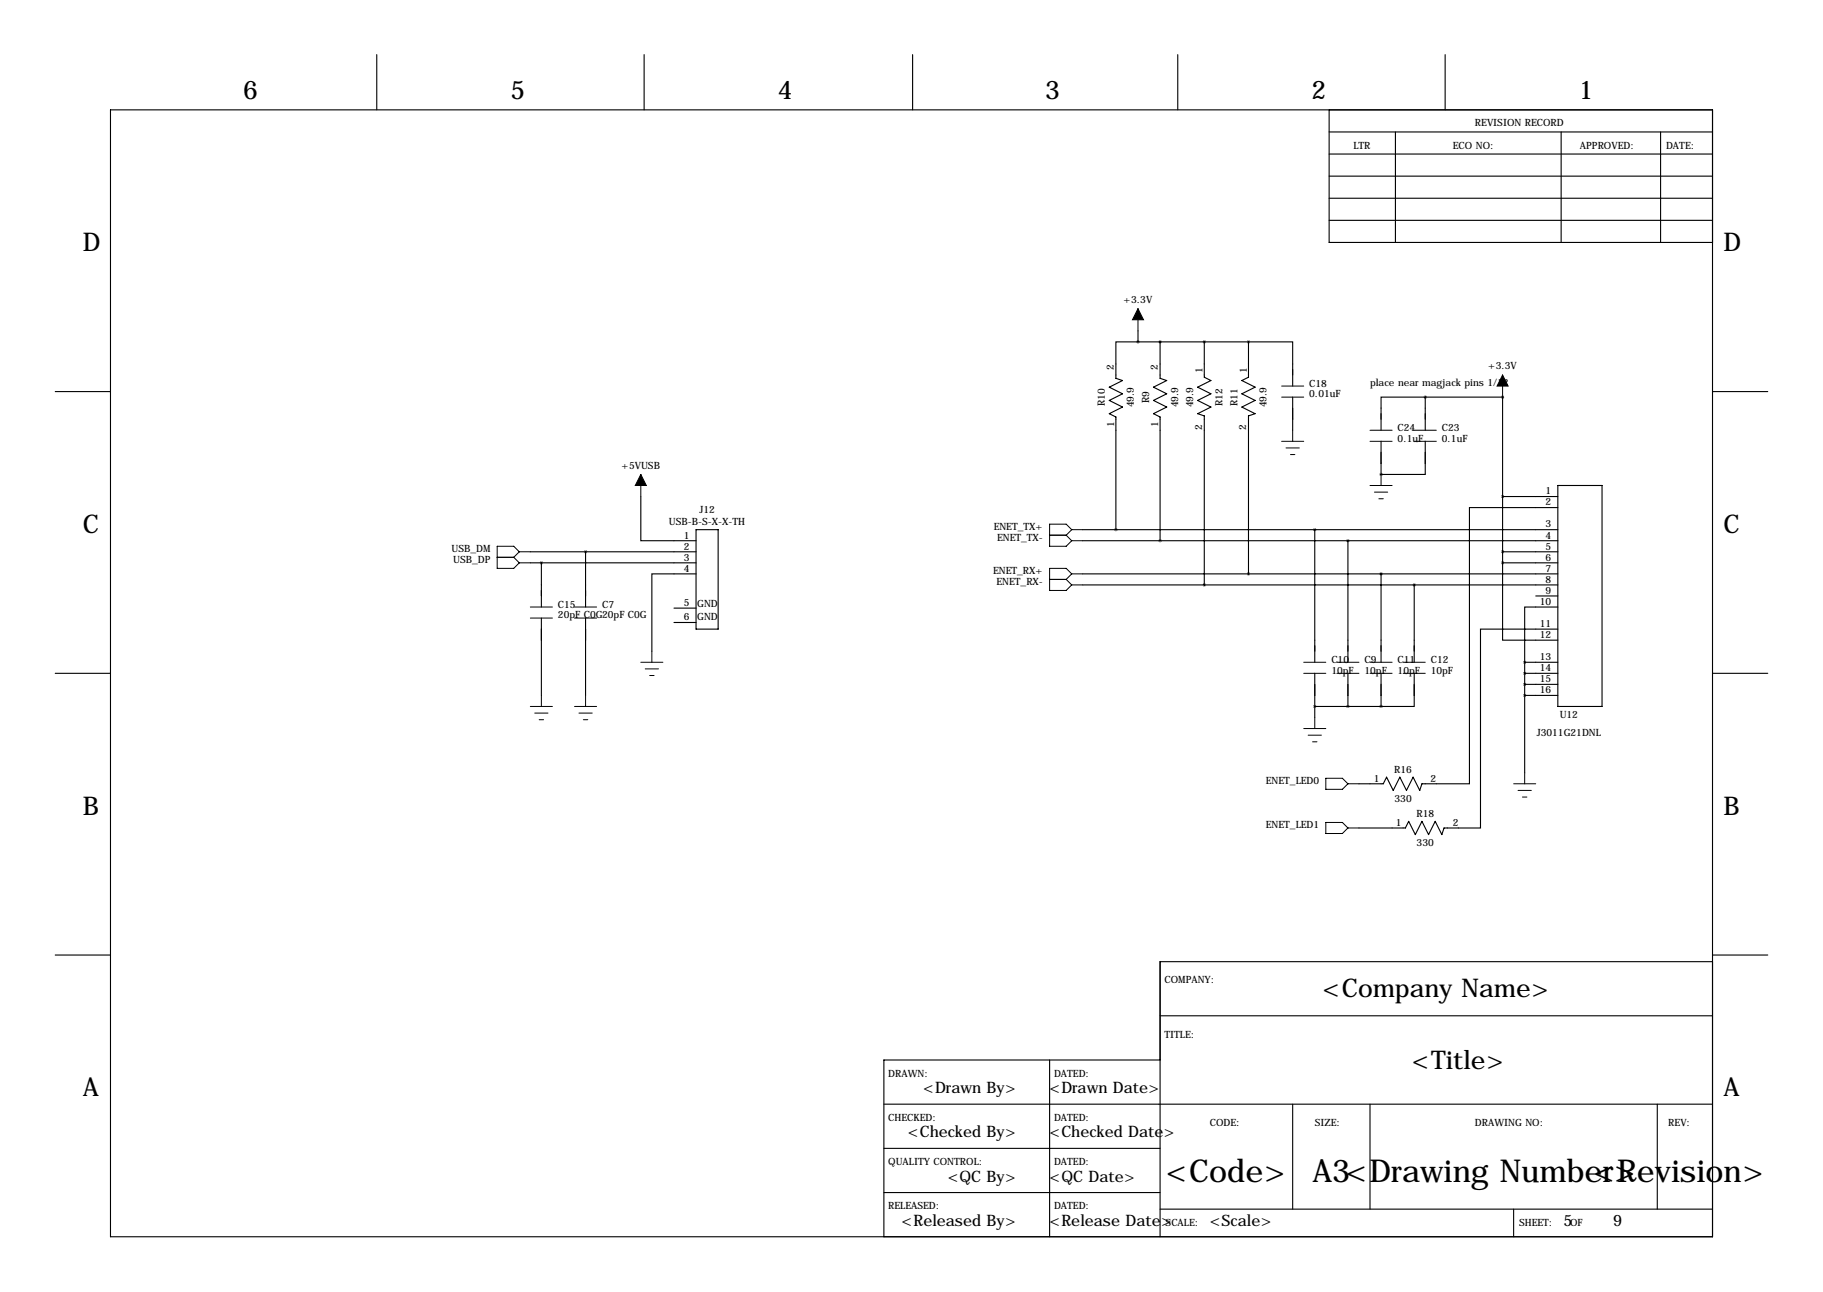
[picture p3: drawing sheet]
<svg xmlns="http://www.w3.org/2000/svg" width="419mm" height="297mm" viewBox="0 0 419 297" stroke-linecap="round" stroke-linejoin="round" font-family="sans-serif">
<g fill="none" stroke="#000" stroke-width=".25">
<path d="M86.6 12.6v12.7M148.1 12.6v12.7M209.8 12.6v12.7M270.8 12.6v12.7M332.2 12.6v12.7M25.4 25.3h368.3v259h-368.3zM305.6 30.3h88.1M305.6 35.4h88.1M305.6 25.3v30.4h88.1M320.8 30.3v25.4M358.9 30.3v25.4M381.8 30.3v25.4"/>
<path d="M305.6 40.5h88.1M305.6 45.6h88.1M305.6 50.7h88.1M261.6 78.6h-5.1v8.4l1.6 .5-3.1 1.5 3.1 1.5-3.1 1.6 3.1 1.5-3.1 1.5 1.5 .8v25.9M261.6 78.6h25.4M261.6 76.1v2.5M266.7 78.6v8.4l1.5 .5-3 1.5 3 1.5-3 1.6 3 1.5-3 1.5 1.5 .8v28.4M276.9 78.6v8.1l1.5 .8-3.1 1.5 3.1 1.5-3.1 1.6 3.1 1.5-3.1 1.5 1.6 .5v38.9M287 78.6h10.2v10.2M287 78.6v8.1l-1.5 .8 3 1.5-3 1.5 3 1.6-3 1.5 3 1.5-1.5 .5v36.3M12.7 90h12.7M297.2 91.3v7.6"/>
<path d="M327.7 91.3h-10.2v7.6M327.7 91.3v7.6M327.7 91.3h17.7M345.4 91.3h.1M345.4 91.3v38.1M393.7 90h12.7M147.3 114.2v10.1h12.7M317.5 109.1h.1M317.5 101.5v7.6M327.7 101.5v7.6h-10.2M345.4 114.2h12.7M358.1 116.7h-20.3v63.5h-10.9l-.5 1.5-1.5-3-1.6 3-1.5-3-1.5 3-1.5-3-.8 1.5h-5.6"/>
<path d="M358.1 111.6h10.2v50.8h-10.2zM121.9 126.9h38.1M121.9 129.4h38.1M124.5 129.4v10.2M134.6 126.9v12.7M154.9 139.8h5.1M160 131.9h-10.1v17.8M160 121.8h5.1v22.8h-5.1zM248.9 121.8h109.2M248.9 124.3h109.2M248.9 131.9h109.2M248.9 134.5h109.2"/>
<path d="M302.3 121.8v30.5M309.9 124.3v28M317.5 131.9v20.4M325.1 134.5v17.8M345.4 129.4v17.8h12.7M345.4 126.9h12.7M345.4 129.4h12.7M353.1 137h5M358.1 139.6h-7.6v12.7M12.7 154.8h12.7M124.5 142.1v17.8M134.6 142.1v17.8"/>
<path d="M154.9 143.1h5.1M302.3 154.8v10.2M309.9 154.8v7.6M317.5 154.8v7.6M325.1 154.8v7.6h-7.6M350.5 154.8h7.6M350.5 152.3h7.6M350.5 157.3h7.6M350.5 159.9h7.6M350.5 152.3v25.4M358.1 144.6h-17.7v45.8h-8.4l-.5 1.5-1.6-3.1-1.5 3.1-1.5-3.1-1.5 3.1-1.6-3.1-.7 1.6h-10.7M393.7 154.8h12.7"/>
<path d="M302.3 162.4h15.2M12.7 219.6h12.7M393.7 219.6h12.7M266.7 233.5h127M393.7 221.1h-127v63.2M203.2 253.9h190.5M241.3 243.7v40.6M266.7 243.7h-63.5v40.6M297.2 253.9v24.1M315 253.9v24.1M381 253.9v24.1M203.2 264h63.5"/>
<path d="M203.2 274.2h63.5M266.7 278h127M348 278v6.3"/>
</g>
<g fill="none" stroke="#000" stroke-width=".23">
<path d="M261.6 71v5.1M294.6 88.8h5.1M294.6 91.3h5.1M297.2 98.9v2.6M315 98.9h5M325.1 98.9h5.1M345.4 86.2v5.1M147.3 109.1v5.1M294.6 101.5h5.1M295.7 103h3M296.7 104.5h1M315 101.5h5"/>
<path d="M315 111.6h5M316 113.1h3M317 114.7h1M317.5 109.1v2.5M325.1 101.5h5.1M114.3 128.1h3.8M118.1 128.1l1.3 1.3M119.4 126.9l-1.3-1.3h-3.8v5.1h3.8l1.3-1.3M119.4 126.9h2.5M119.4 126.9l-1.3 1.2M119.4 129.4h2.5M121.9 139.6h5.1"/>
<path d="M132.1 139.6h5.1M241.3 123h3.8M241.3 133.2h3.8M245.1 123l1.3 1.3M245.1 133.2l1.3 1.3M246.4 121.8h2.5M246.4 121.8l-1.3 1.2M246.4 121.8l-1.3-1.3h-3.8v5.1h3.8l1.3-1.3M246.4 131.9l-1.3-1.2h-3.8v5h3.8l1.3-1.2M246.4 124.3h2.5M246.4 131.9h2.5M246.4 131.9l-1.3 1.3"/>
<path d="M246.4 134.5h2.5M121.9 142.1h5.1M124.5 159.9v2.5M132.1 142.1h5.1M134.6 159.9v2.5M147.3 152.3h5.1M148.3 153.8h3.1M149.4 155.3h1M149.9 149.7v2.6M299.7 152.3h5.1M299.7 154.8h5.1M307.3 152.3h5.1"/>
<path d="M307.3 154.8h5.1M315 152.3h5M315 154.8h5M322.6 152.3h5.1M322.6 154.8h5.1M121.9 162.4h5.1M122.9 163.9h3.1M124 165.5h1M132.1 162.4h5.1M133.1 163.9h3M134.1 165.5h1M299.7 167.5h5.1"/>
<path d="M300.7 169h3.1M301.8 170.5h1M302.3 165v2.5M304.8 178.9h3.8l1.3 1.3-1.3 1.3h-3.8zM350.5 177.7v2.5M304.8 189.1h3.8l1.3 1.3-1.3 1.2h-3.8zM309.9 180.2h2.5M309.9 190.4h2.5M348 180.2h5.1M349 181.7h3M350 183.2h1"/>
</g>
<path d="M261.6 71l1.3 2.5h-2.6zM345.4 86.2l1.3 2.6h-2.5zM147.3 109.1l1.3 2.5h-2.6z" fill="#000" stroke="#000" stroke-width=".23"/>
<path d="M327.6 91.3a.05 .05 0 0 0 .1 0 .05 .05 0 0 0-.1 0zM302.2 162.4a.05 .05 0 0 0 .1 0 .05 .05 0 0 0-.1 0zM256.5 121.8a.05 .05 0 0 0 .1 0 .05 .05 0 0 0-.1 0zM276.8 134.5a.05 .05 0 0 0 .1 0 .05 .05 0 0 0-.1 0zM345.4 91.3a.05 .05 0 0 0 .1 0 .05 .05 0 0 0-.1 0zM345.4 114.2a.05 .05 0 0 0 .1 0 .05 .05 0 0 0-.1 0zM345.4 126.9a.05 .05 0 0 0 .1 0 .05 .05 0 0 0-.1 0zM345.4 129.4a.05 .05 0 0 0 .1 0 .05 .05 0 0 0-.1 0zM302.2 121.8a.05 .05 0 0 0 .1 0 .05 .05 0 0 0-.1 0zM276.8 78.6a.05 .05 0 0 0 .1 0 .05 .05 0 0 0-.1 0zM124.4 129.4a.05 .05 0 0 0 .1 0 .05 .05 0 0 0-.1 0z" fill="#000" stroke="#000" stroke-width=".63"/>
<g font-size="7.3">
<text x="268" y="271.6">&lt;Code&gt;</text>
<text x="301.7" y="271.6">A3&lt;Drawing Number&gt;</text>
<text x="366.3" y="271.6">&lt;Revision&gt;</text>
</g>
<g font-size="5.9">
<text x="55.9" y="22.7">6</text>
<text x="117.3" y="22.7">5</text>
<text x="178.8" y="22.7">4</text>
<text x="240.3" y="22.7">3</text>
<text x="301.5" y="22.7">2</text>
<text x="363" y="22.7">1</text>
<text x="19" y="57.8">D</text>
<text x="396.2" y="57.8">D</text>
<text x="19" y="122.5">C</text>
<text x="396.2" y="122.5">C</text>
<text x="19" y="187.3">B</text>
<text x="396.2" y="187.3">B</text>
<text x="304.1" y="229.3">&lt;Company Name&gt;</text>
<text x="324.6" y="245.8">&lt;Title&gt;</text>
<text x="19" y="252.1">A</text>
<text x="396.2" y="252.1">A</text>
</g>
<g font-size="3.6">
<text x="212.3" y="251.3">&lt;Drawn By&gt;</text>
<text x="241.3" y="251.3">&lt;Drawn Date&gt;</text>
<text x="208.7" y="261.5">&lt;Checked By&gt;</text>
<text x="241.3" y="261.5">&lt;Checked Date&gt;</text>
<text x="217.9" y="271.6">&lt;QC By&gt;</text>
<text x="241.3" y="271.6">&lt;QC Date&gt;</text>
<text x="207.3" y="281.8">&lt;Released By&gt;</text>
<text x="241.3" y="281.8">&lt;Release Date&gt;</text>
<text x="278.1" y="281.8">&lt;Scale&gt;</text>
<text x="359.4" y="281.8">5</text>
<text x="370.8" y="281.8">9</text>
</g>
<g font-size="2.3">
<text x="339.1" y="29.1">REVISION RECORD</text>
<text x="311.1" y="34.1">LTR</text>
<text x="334" y="34.1">ECO NO:</text>
<text x="363.2" y="34.1">APPROVED:</text>
<text x="383" y="34.1">DATE:</text>
<text x="258.3" y="69.7">+3.3V</text>
<text x="256" y="85" transform="rotate(-90 256 85)">2</text>
<text x="266.2" y="85" transform="rotate(-90 266.2 85)">2</text>
<text x="276.5" y="85.9" transform="rotate(-90 276.5 85.9)">1</text>
<text x="286.6" y="85.9" transform="rotate(-90 286.6 85.9)">1</text>
<text x="301" y="89">C18</text>
<text x="315" y="88.8">place near magjack pins 1/12</text>
<text x="342.1" y="84.9">+3.3V</text>
<text x="254" y="93.3" transform="rotate(-90 254 93.3)">R10</text>
<text x="260.7" y="93.7" transform="rotate(-90 260.7 93.7)">49.9</text>
<text x="264.2" y="92.7" transform="rotate(-90 264.2 92.7)">R9</text>
<text x="270.9" y="93.7" transform="rotate(-90 270.9 93.7)">49.9</text>
<text x="274.3" y="93.7" transform="rotate(-90 274.3 93.7)">49.9</text>
<text x="281" y="93.3" transform="rotate(-90 281 93.3)">R12</text>
<text x="284.5" y="93.3" transform="rotate(-90 284.5 93.3)">R11</text>
<text x="291.2" y="93.7" transform="rotate(-90 291.2 93.7)">49.9</text>
<text x="301" y="91.4">0.01uF</text>
<text x="256.1" y="98.1" transform="rotate(-90 256.1 98.1)">1</text>
<text x="266.3" y="98.1" transform="rotate(-90 266.3 98.1)">1</text>
<text x="276.4" y="98.9" transform="rotate(-90 276.4 98.9)">2</text>
<text x="286.5" y="98.9" transform="rotate(-90 286.5 98.9)">2</text>
<text x="321.3" y="99.2">C24</text>
<text x="321.3" y="101.5">0.1uF</text>
<text x="331.5" y="99.2">C23</text>
<text x="331.5" y="101.5">0.1uF</text>
<text x="142.9" y="107.8">+5VUSB</text>
<text x="355.3" y="113.7">1</text>
<text x="160.8" y="118">J12</text>
<text x="355.3" y="116.2">2</text>
<text x="153.8" y="120.6">USB-B-S-X-X-TH</text>
<text x="157.2" y="123.8">1</text>
<text x="228.4" y="121.8">ENET_TX+</text>
<text x="229.2" y="124.3">ENET_TX-</text>
<text x="355.3" y="121.3">3</text>
<text x="355.3" y="123.8">4</text>
<text x="103.8" y="126.9">USB_DM</text>
<text x="104.2" y="129.4">USB_DP</text>
<text x="157.2" y="126.4">2</text>
<text x="157.2" y="128.9">3</text>
<text x="157.2" y="131.4">4</text>
<text x="228.3" y="131.9">ENET_RX+</text>
<text x="355.3" y="126.4">5</text>
<text x="355.3" y="128.9">6</text>
<text x="355.3" y="131.4">7</text>
<text x="229.1" y="134.5">ENET_RX-</text>
<text x="355.3" y="134">8</text>
<text x="355.3" y="136.5">9</text>
<text x="128.3" y="139.8">C15</text>
<text x="128.3" y="142.2">20pF C0G20pF C0G</text>
<text x="138.4" y="139.8">C7</text>
<text x="157.2" y="139.3">5</text>
<text x="157.2" y="142.6">6</text>
<text x="160.3" y="139.6">GND</text>
<text x="160.3" y="142.6">GND</text>
<text x="354" y="139.1">10</text>
<text x="354" y="144.1">11</text>
<text x="354" y="146.7">12</text>
<text x="306.1" y="152.5">C10</text>
<text x="306.1" y="154.9">10pF</text>
<text x="313.7" y="152.5">C9</text>
<text x="313.7" y="154.9">10pF</text>
<text x="321.3" y="152.5">C11</text>
<text x="321.3" y="154.9">10pF</text>
<text x="328.9" y="152.5">C12</text>
<text x="328.9" y="154.9">10pF</text>
<text x="354" y="151.8">13</text>
<text x="354" y="154.3">14</text>
<text x="354" y="156.8">15</text>
<text x="354" y="159.4">16</text>
<text x="358.6" y="165">U12</text>
<text x="353.3" y="169.1">J3011G21DNL</text>
<text x="315.8" y="179.8">1</text>
<text x="320.5" y="177.7">R16</text>
<text x="328.9" y="179.7">2</text>
<text x="291" y="180.2">ENET_LED0</text>
<text x="320.6" y="184.4">330</text>
<text x="291" y="190.4">ENET_LED1</text>
<text x="320.9" y="190">1</text>
<text x="325.6" y="187.8">R18</text>
<text x="334" y="189.9">2</text>
<text x="325.7" y="194.5">330</text>
<text x="267.7" y="225.9">COMPANY:</text>
<text x="267.7" y="238.6">TITLE:</text>
<text x="204.2" y="247.5">DRAWN:</text>
<text x="242.3" y="247.5">DATED:</text>
<text x="204.2" y="257.7">CHECKED:</text>
<text x="242.3" y="257.7">DATED:</text>
<text x="278.1" y="258.9">CODE:</text>
<text x="302.3" y="258.9">SIZE:</text>
<text x="339.1" y="258.9">DRAWING NO:</text>
<text x="383.5" y="258.9">REV:</text>
<text x="204.2" y="267.8">QUALITY CONTROL:</text>
<text x="242.3" y="267.8">DATED:</text>
<text x="204.2" y="278">RELEASED:</text>
<text x="242.3" y="278">DATED:</text>
<text x="268" y="281.8">SCALE:</text>
<text x="349.2" y="281.8">SHEET:</text>
<text x="361" y="281.8">OF</text>
</g>
</svg>
